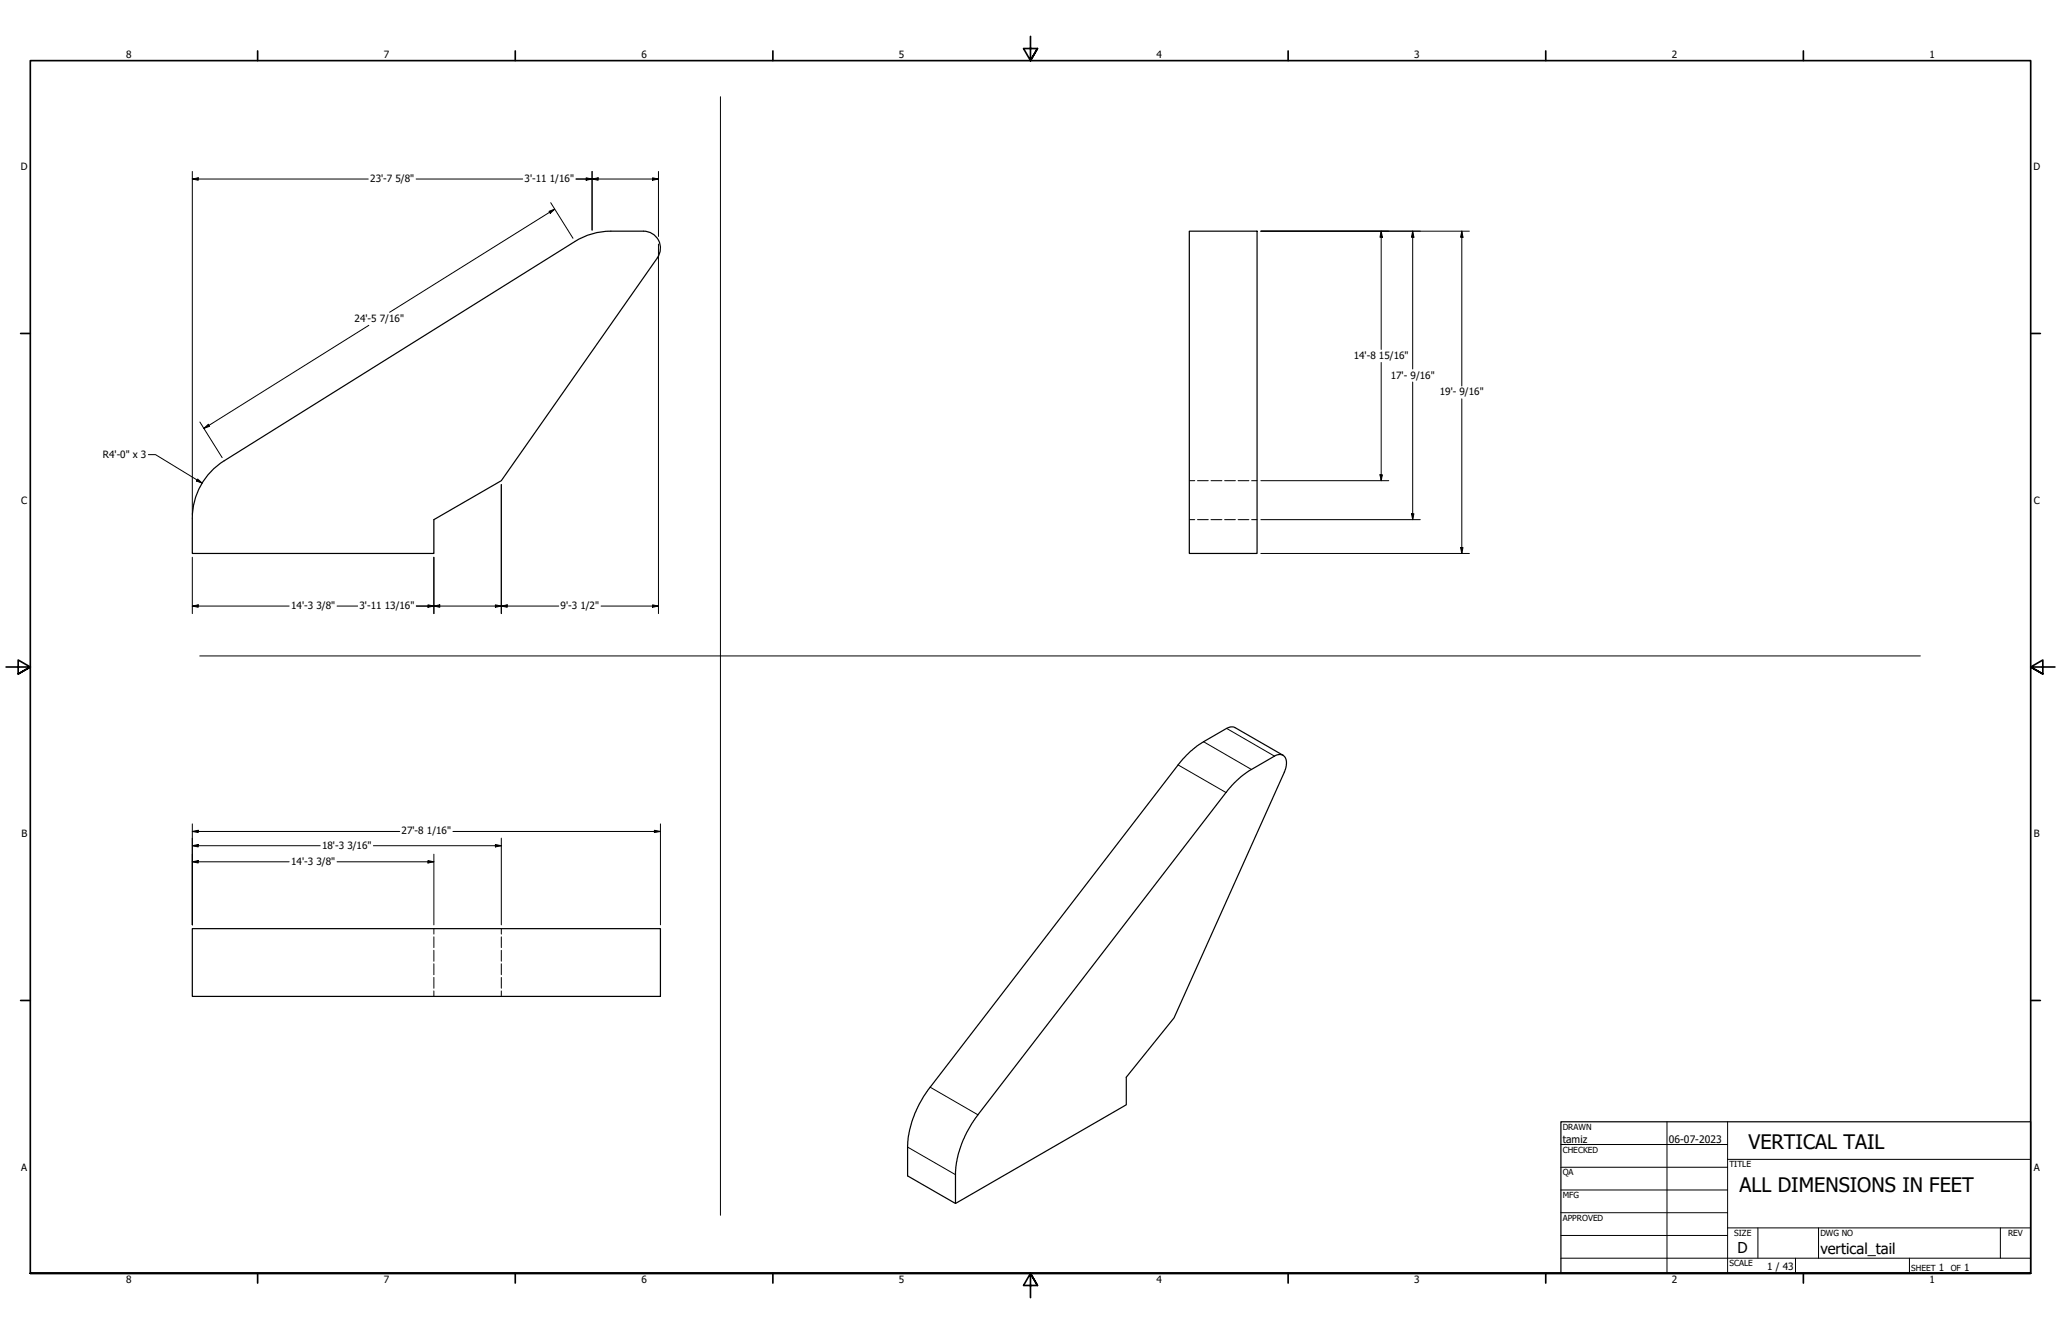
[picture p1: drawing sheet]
<svg xmlns="http://www.w3.org/2000/svg" width="864mm" height="559mm" viewBox="0 0 864 559" stroke-linecap="round" stroke-linejoin="round" font-family="sans-serif">
<!-- layer: Visible (ANSI) -->
<path d="M498.3 96.8h28.4v135h-28.4zM275.5 108a7.1 7.1 0 0 0-5.9-11.2h-13.7a28.4 28.4 0 0 0-15 4.3l-147 91.9M275.5 108l-65.4 93.4-28.3 16.3v14.1h-101.2v-14.7M93.9 193a28.4 28.4 0 0 0-13.3 24.1M537.6 316.4l-20.1-11.6-1.8-.3-1.7 .6-11.5 6.7-3.6 2.8-3 3.1-108.8 141.5-3.8 7.2-2.2 7-.8 6.3v12.9l20.1 11.5 71.5-41.3v-11.6l20-24.8 46.3-102.9 .9-3.5-.4-2.4a2.95 2.95 0 0 0-4.7-.9l-10.8 6.3-2.4 1.7-3.5 3.2-3 3.3-105.7 137.4-4.2 7.1-1.6 3.7-1.4 4.7-1 6.7v13.3M80.6 389h196.1v28.4h-196.1z" fill="none" stroke="#000" stroke-width=".51"/>
<!-- layer: Hidden (ANSI) -->
<g fill="none" stroke="#000" stroke-width=".42">
<path d="M498.3 217.7h2.3M498.3 201.4h2.3M501.8 217.7h4.5M501.8 201.4h4.5M507.4 217.7h4.6M507.4 201.4h4.6M513.1 217.7h4.6M513.1 201.4h4.6M518.8 217.7h4.5M518.8 201.4h4.5M524.4 217.7h2.3M524.4 201.4h2.3"/>
<path d="M181.8 389v2.3M181.8 392.4v4.5M181.8 398.1v4.6M210.1 389v2.3M210.1 392.4v4.5M210.1 398.1v4.6M181.8 403.7v4.6M181.8 409.4v4.6M181.8 415.1v2.3M210.1 403.7v4.6M210.1 409.4v4.6M210.1 415.1v2.3"/>
</g>
<!-- layer: Visible Narrow (ANSI) -->
<path d="M504.3 310.7l20.1 11.6M514 305.1l20 11.6M493.6 320.4l20.1 11.6M389.8 455.4l20 11.6M380.3 480.5l20.1 11.6" fill="none" stroke="#000" stroke-width=".42"/>
<!-- layer: Border (ANSI) -->
<g fill="none" stroke="#000" stroke-width=".7">
<path d="M431.8 15.2v10.2l-2.9-5.1h5.8l-2.9 5.1 2.9-5.1M107.9 21.3v4.1M215.9 21.3v4.1M323.8 21.3v4.1M539.8 21.3v4.1M647.7 21.3v4.1M755.6 21.3v4.1M8.6 139.7h4.1M850.9 139.7h4.1M2.5 279.4h10.2l-5.1-2.9v5.8l5.1-2.9-5.1 2.9M861.1 279.4h-10.2l5.1-2.9v5.8l-5.1-2.9 5.1 2.9M8.6 419.1h4.1"/>
<path d="M850.9 419.1h4.1M12.7 533.4v-508h838.2v508h-838.2h838.2M107.9 533.4v4.1M215.9 533.4v4.1M323.8 533.4v4.1M434.7 538.5l-2.9-5.1 2.9 5.1h-5.8l2.9-5.1v10.2M539.8 533.4v4.1M647.7 533.4v4.1M755.6 533.4v4.1"/>
</g>
<!-- layer: Title (ANSI) -->
<g fill="none" stroke="#000" stroke-width=".42">
<path d="M654 479.4h69.9M698.5 469.9v63.5M723.9 469.9v63.5M654 488.9h69.9M654 498.5h69.9M723.9 485.6h127M654 508h69.9M654 517.5h69.9M723.9 514.3h127M736.6 514.3v12.7M762 514.3v12.7M838.2 514.3v12.7"/>
<path d="M654 527h196.9M752.3 527v6.4M800.1 527v6.4"/>
</g>
<path d="M654 469.9h196.9v63.5h-196.9z" fill="none" stroke="#000" stroke-width=".51"/>
<!-- layer: Sketch Geometry (ANSI) -->
<path d="M301.9 40.5v468.6M83.7 274.8h721" fill="none" stroke="#000" stroke-width=".42"/>
<!-- layer: Dimension (ANSI) -->
<g fill="none" stroke="#000" stroke-width=".42">
<path d="M80.6 75l2.5-.5v1zM80.6 71.8v143.7M80.6 75h73.7M174.4 75h44.6M241.4 75h34.5M245.6 74.5l2.5 .5-2.5 .5zM248.1 75l2.5-.5v1zM248.1 71.8v24.6M273.4 74.5l2.5 .5-2.5 .5zM275.9 71.8v27.3M230.1 88.5l2.3-.9-1.8 1.7zM230.8 84.9l9.3 14.9"/>
<path d="M232.4 87.6l-69.1 43.2M528.3 96.8h87.4M578.7 96.8l.5 2.6h-1zM578.7 96.8v49.6M591.9 96.8l.6 2.6h-1.1zM591.9 96.8v57.8M612.5 96.8l.5 2.6h-1zM612.5 96.8v64.9M275.9 102.2v154.8M154.6 136.3l-69.2 43.2M578.7 151.8v49.6M83.8 176.8l9.3 14.9"/>
<path d="M85.4 179.5l1.9-1.8 .5 .9zM591.9 160v57.7M612.5 167.1v64.7M62.2 190.4h3l19.5 12M578.2 198.9h1l-.5 2.5zM82.8 200.7l1.9 1.7-2.4-.9zM210.1 202.9v54.1M528.3 201.4h53.6M528.3 217.7h66.8M591.4 215.2h1.1l-.6 2.5zM80.6 233.4v23.6M181.8 233.4v23.6"/>
<path d="M528.3 231.8h87.4M612 229.4h1l-.5 2.4zM80.6 253.9l2.5-.5v1zM80.6 253.9h40.6M141.2 253.9h8.7M174.4 253.9h59.7M179.3 253.4l2.5 .5-2.5 .5zM181.8 253.9l2.5-.5v1zM207.6 253.4l2.5 .5-2.5 .5zM210.1 253.9l2.4-.5v1zM251.8 253.9h24.1M273.4 253.4l2.5 .5-2.5 .5z"/>
<path d="M80.6 354.3l2.5-.5v1zM80.6 348.3l2.5-.5v.9zM80.6 345.1v42.3M80.6 354.3h53.6M80.6 348.3h86.9M156.5 354.3h53.6M181.8 357.8v29.6M189.8 348.3h86.9M207.6 353.8l2.5 .5-2.5 .5zM210.1 351.1v36.3M274.2 347.8l2.5 .5-2.5 .4zM276.7 345.1v42.3"/>
<path d="M80.6 361l2.5-.5v1zM80.6 361h40.6M141.2 361h40.6M179.3 360.5l2.5 .5-2.5 .5z"/>
</g>
<g fill="#000">
<path d="M80.6 75l2.5-.5v1zM245.6 74.5l2.5 .5-2.5 .5zM248.1 75l2.5-.5v1zM273.4 74.5l2.5 .5-2.5 .5zM230.1 88.5l2.3-.9-1.8 1.7zM578.7 96.8l.5 2.6h-1zM591.9 96.8l.6 2.6h-1.1zM612.5 96.8l.5 2.6h-1zM85.4 179.5l1.9-1.8 .5 .9zM578.2 198.9h1l-.5 2.5zM82.8 200.7l1.9 1.7-2.4-.9zM591.4 215.2h1.1l-.6 2.5z"/>
<path d="M612 229.4h1l-.5 2.4zM80.6 253.9l2.5-.5v1zM179.3 253.4l2.5 .5-2.5 .5zM181.8 253.9l2.5-.5v1zM207.6 253.4l2.5 .5-2.5 .5zM210.1 253.9l2.4-.5v1zM273.4 253.4l2.5 .5-2.5 .5zM80.6 354.3l2.5-.5v1zM80.6 348.3l2.5-.5v.9zM207.6 353.8l2.5 .5-2.5 .5zM274.2 347.8l2.5 .5-2.5 .4zM80.6 361l2.5-.5v1z"/>
<path d="M179.3 360.5l2.5 .5-2.5 .5z"/>
</g>
<g font-size="8.4">
<text x="732.6" y="481.4">VERTICAL TAIL</text>
<text x="728.9" y="499.3">ALL DIMENSIONS IN FEET</text>
</g>
<g font-size="6.3">
<text x="728.1" y="524.9">D</text>
<text x="762.8" y="525.4">vertical_tail</text>
</g>
<g font-size="4.3">
<text x="654.8" y="478.6">tamiz</text>
<text x="699.3" y="478.6">06-07-2023</text>
</g>
<g font-size="4.2">
<text x="52.8" y="24.4">8</text>
<text x="160.8" y="24.4">7</text>
<text x="268.7" y="24.4">6</text>
<text x="376.7" y="24.4">5</text>
<text x="484.6" y="24.4">4</text>
<text x="592.6" y="24.4">3</text>
<text x="700.5" y="24.4">2</text>
<text x="808.5" y="24.4">1</text>
<text x="8.8" y="71.4">D</text>
<text x="852" y="71.4">D</text>
<text x="155.1" y="76.3">23'-7</text>
<text x="165.7" y="76.3">5/8&quot;</text>
<text x="219.8" y="76.3">3'-11</text>
<text x="230.4" y="76.3">1/16&quot;</text>
<text x="148.6" y="134.8">24'-5</text>
<text x="159.1" y="134.8">7/16&quot;</text>
<text x="567.2" y="150.4">14'-8</text>
<text x="577.8" y="150.4">15/16&quot;</text>
<text x="582.7" y="158.6">17'- 9/16&quot;</text>
<text x="603.3" y="165.6">19'- 9/16&quot;</text>
<text x="43.1" y="192">R4'-0&quot; x 3</text>
<text x="8.9" y="211.1">C</text>
<text x="852.2" y="211.1">C</text>
<text x="122" y="255.1">14'-3</text>
<text x="132.6" y="255.1">3/8&quot;</text>
<text x="150.6" y="255.1">3'-11</text>
<text x="161.2" y="255.1">13/16&quot;</text>
<text x="234.9" y="255.1">9'-3</text>
<text x="243.2" y="255.1">1/2&quot;</text>
<text x="9" y="350.8">B</text>
<text x="168.3" y="349.5">27'-8</text>
<text x="178.9" y="349.5">1/16&quot;</text>
<text x="852.2" y="350.8">B</text>
<text x="134.9" y="355.5">18'-3</text>
<text x="145.5" y="355.5">3/16&quot;</text>
<text x="122" y="362.3">14'-3</text>
<text x="132.6" y="362.3">3/8&quot;</text>
<text x="8.9" y="490.5">A</text>
<text x="852.2" y="490.5">A</text>
<text x="740.5" y="532">1 / 43</text>
<text x="812.4" y="532.6">1</text>
<text x="823" y="532.6">1</text>
<text x="52.8" y="537.5">8</text>
<text x="160.8" y="537.5">7</text>
<text x="268.7" y="537.5">6</text>
<text x="376.7" y="537.5">5</text>
<text x="484.6" y="537.5">4</text>
<text x="592.6" y="537.5">3</text>
<text x="700.5" y="537.5">2</text>
<text x="808.5" y="537.5">1</text>
</g>
<g font-size="3.5">
<text x="654.8" y="473.2">DRAWN</text>
<text x="654.8" y="482.8">CHECKED</text>
<text x="724.7" y="488.9">TITLE</text>
<text x="654.8" y="492.3">QA</text>
<text x="654.8" y="501.8">MFG</text>
<text x="654.8" y="511.4">APPROVED</text>
<text x="726.7" y="517.7">SIZE</text>
<text x="762.8" y="517.7">DWG NO</text>
<text x="841.4" y="517.7">REV</text>
<text x="724.7" y="530.4">SCALE</text>
<text x="800.9" y="532.6">SHEET</text>
<text x="817.4" y="532.6">OF</text>
</g>
</svg>
